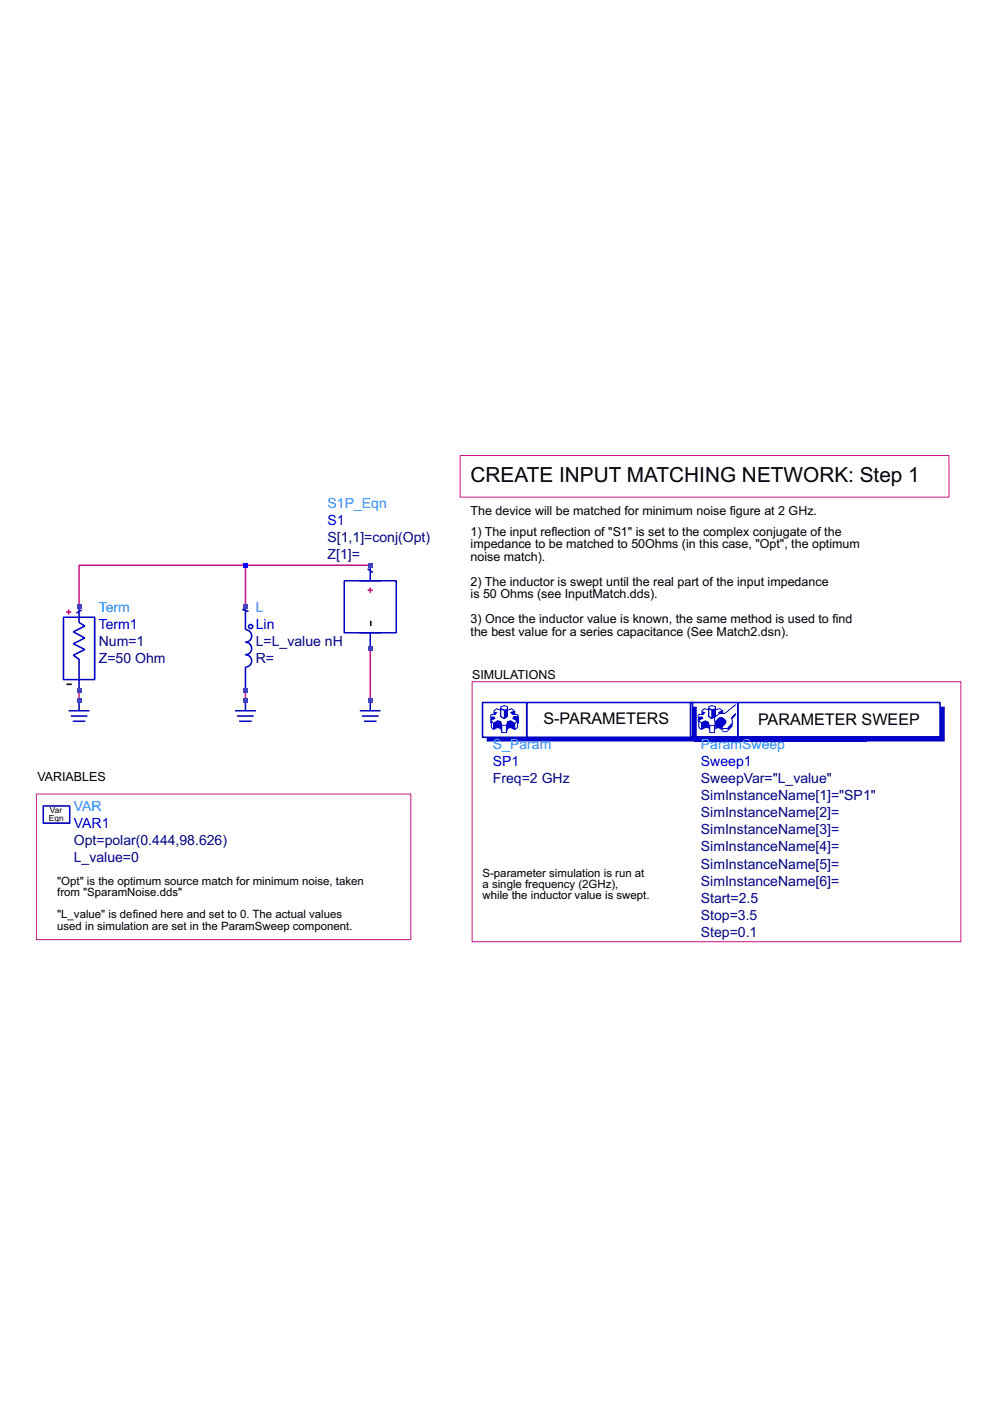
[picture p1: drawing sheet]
<svg xmlns="http://www.w3.org/2000/svg" width="210mm" height="297mm" viewBox="0 0 210 297" stroke-linecap="round" stroke-linejoin="round" font-family="sans-serif">
<path d="M52 119.8h-35.2v8.9M52 119.8v8.9M52 119.8h26.5M78.5 137.5v11M16.8 146.3v2.2M52 146.3v2.2" fill="none" stroke="#c71585" stroke-width=".33"/>
<path d="M97.6 96.6h103.6v8.8h-103.6zM100.1 144.5h103.6v55.2h-103.6zM7.7 168.3h79.4v30.9h-79.4z" fill="none" stroke="#c71585" stroke-width=".21"/>
<path d="M78.6 131.6v1.1M14.1 145.1h1.1" fill="none" stroke="#000" stroke-width=".33"/>
<g fill="none" stroke="#0000cd" stroke-width=".33">
<path d="M78.5 119.8v3.3M13.5 130.9h6.6v13.2h-6.6zM16.8 128.7v3.3l1.2 .7-2.4 1.3 2.4 1.3-2.4 1.2 2.4 1.2-2.4 1.2 1.2 .9v6.5M17.3 129.3l-1.1 .7M51.4 129.2l1.3 .5M52 128.7v4.8a1.32 1.32 0 0 1 1.4 1.3 1.32 1.32 0 0 1-1.4 1.4 1.32 1.32 0 0 1 1.4 1.3 1.32 1.32 0 0 1-1.4 1.3 1.32 1.32 0 0 1 1.4 1.3 1.32 1.32 0 0 1-1.4 1.3v4.9M73 123.1h11v11.1h-11zM77.9 120.6l1.1 .8M78.5 134.2v3.3M9.2 170.9h5.6v3.6h-5.6z"/>
<circle cx="53.1" cy="132.9" r=".44"/>
</g>
<path d="M76.3 134.2h4.4M76.3 123.1h4.4" fill="none" stroke="#0000cd" stroke-width=".21"/>
<path d="M14 129.8h1.1M14.6 129.2v1.1M77.9 125.1h1.1M78.5 124.6v1.1" fill="none" stroke="#ff4500" stroke-width=".33"/>
<path d="M9.3 174.5h5.5v-3.5h.1v3.6h-5.6z" fill="#0000cd"/>
<path d="M102.3 148.9h9.4v7.4h-9.4zM111.7 148.9h35.1v7.4h-35.1z" fill="none" stroke="#0000cd" stroke-width=".33"/>
<g fill="none" stroke="#0000cd" stroke-width=".21">
<path d="M104.6 153.4l.9-.6v1.4l-.9 .5zM104.6 153.4l-.4-.6v1.4l.4 .5M105.1 151.5h-.9l-.2 .4M105.5 152.8l.7 .2v1.5l-.7-.3M106.2 149.8l.7-.2 .7 .2v.5l-.7 .3-.7-.3zM106.2 150.3v1.6l.7 .5 .7-.5v-1.6M106.2 150.6l-.9-.3-.7 .5M106.2 153l.2 .8M106.2 154.5l.2 .8M106.4 153.8h1M106.4 155.3h1M106.4 153.8v1.5"/>
<path d="M107.4 153.8v1.5M107.6 150.6l.9-.3 .6 .5M107.6 153l-.2 .8M107.6 154.5l-.2 .8M108.3 152.8l.8 .6v1.3l-.8-.5zM108.3 152.8l-.7 .2v1.5l.7-.3M109.1 153.4l.6-.6v1.4l-.6 .5M109.1 151.5v-.7l-.8 .2 .4 .5h1l.2 .4M109.9 151.9v1.5h-.2M109.9 151.9h-1l-.2 .5 1 .4"/>
</g>
<g fill="#0000cd">
<path d="M104 151.9h.8l.3 .5-.9 .4v.6h-.2z"/>
<path d="M104.6 150.8l.9 .2-.4 .5h-.5z"/>
<path d="M105.5 152.8l.7 .2 .2 .8v1.5l-.2-.8-.7-.3z"/>
<path d="M108.3 151l.8-.2v.7h-.4z"/>
<path d="M108.9 151.9h1v1.5h-.2v-.6l-1-.4z"/>
<path d="M108.3 152.8l.8 .6v1.3l-.8-.5z"/>
<path d="M107.6 153l.7-.2v1.4l-.7 .3z"/>
<path d="M104.6 153.4l.9-.6v1.4l-.9 .5z"/>
</g>
<path d="M107.5 153v2.3" fill="none" stroke="#0000cd" stroke-width=".22"/>
<path d="M106.2 150.3l.7 .3v1.8l-.7-.5zM106.2 150.3l.7 .3" fill="none" stroke="#0000cd" stroke-width=".21"/>
<g fill="#0000cd">
<path d="M106.9 150.6l.7-.3v1.6l-.7 .5z"/>
<path d="M103.2 156.3h43.6v-6.5h.9v7.4h-44.5z"/>
</g>
<path d="M146.4 148.9h10v7.3h-10zM156.4 148.9h42.9v7.3h-42.9z" fill="none" stroke="#0000cd" stroke-width=".33"/>
<g fill="none" stroke="#0000cd" stroke-width=".21">
<path d="M148.7 153.2l.9-.4v1.4l-.9 .5zM148.7 153.2l-.5-.4v1.4l.5 .5M149.2 151.5h-1l-.3 .4M150.3 149.8l.6-.2 .8 .2v.5l-.8 .2-.6-.2zM150.3 150.5l-.9-.2-.7 .4M150.3 150.3v1.6l.6 .5 .8-.5v-1.6M150.5 153.8h1v1.5h-1zM151.7 150.5l.9-.2 .6 .4M152.4 153v1.2l.6 .5M152.4 154.2l-.7 .3M152.6 152.1v.7l-.9 1v-.8zM153 152.1l.9 .7"/>
<path d="M153.2 155.1h1M156 149.4l-2.3 1.9h-1.1l-1.1 .8v.7l.2 .2 .9-.9h.4l.9 .7v.4l-.9 1 .2 .3h1l1.1-1.3-.2-1.1 .9-.8"/>
</g>
<g fill="#0000cd">
<path d="M147.9 151.9h1l.3 .5-1 .4v.4h-.3z"/>
<path d="M148.7 150.7l.9 .3-.4 .5h-.5z"/>
<path d="M149.6 152.8l.7 .2 .2 .8v1.5l-.2-.8-.7-.3z"/>
<path d="M148.7 153.2l.9-.4v1.4l-.9 .5z"/>
</g>
<path d="M151.6 153v2.3" fill="none" stroke="#0000cd" stroke-width=".22"/>
<path d="M150.3 150.3l.6 .2v1.9l-.6-.5zM150.3 150.3l.6 .2" fill="none" stroke="#0000cd" stroke-width=".21"/>
<g fill="#0000cd">
<path d="M150.9 150.5l.8-.2v1.6l-.8 .5z"/>
<path d="M153 154.2l.2 .3v.6l-.2-.2z"/>
<path d="M155.3 153.2v.8l-1.1 1.1v-.6z"/>
<path d="M156 151.3v.4l-.9 .9v-.5z"/>
</g>
<path d="M152.4 151l.8-.3v.6h-.6z" fill="none" stroke="#0000cd" stroke-width=".21"/>
<g fill="#0000cd">
<path d="M152.4 151l.8-.3v.6h-.6z"/>
<path d="M152.4 152.8l.8 .7-.2 1.2-.6-.5-.7 .3v-1z"/>
<path d="M151.5 152.8l.2 .2v.8l-.2-.3z"/>
<path d="M152.6 152.1h.4l.9 .7v.4l-.9 1-1.3-.7v-.5z"/>
<path d="M183.8 156.2h15.5v-6.4h1v7.4h-16.5z"/>
<path d="M147.3 156.2h36.5v1h-36.5z"/>
</g>
<path d="M14.6 150.7h4.4M15 151.8h3.5M15.4 152.9h2.7M16.8 148.5v2.2M49.8 150.7h4.4M50.3 151.8h3.5M50.7 152.9h2.7M52 148.5v2.2M76.3 150.7h4.4M76.7 151.8h3.6M77.2 152.9h2.6M78.5 148.5v2.2" fill="none" stroke="#0000cd" stroke-width=".33"/>
<g fill="#4169e1">
<path d="M16.3 148.1h.9v.8h-.9z"/>
<path d="M16.3 145.9h.9v.8h-.9z"/>
<path d="M16.3 128.2h.9v.9h-.9z"/>
<path d="M51.6 148.1h.9v.8h-.9z"/>
<path d="M51.6 145.9h.9v.8h-.9z"/>
<path d="M51.6 128.2h.9v.9h-.9z"/>
</g>
<path d="M51.6 119.4h.9v.9h-.9z" fill="#00f"/>
<g fill="#4169e1">
<path d="M78.1 148.1h.8v.8h-.8z"/>
<path d="M78.1 137h.8v.9h-.8z"/>
<path d="M78.1 119.4h.8v.9h-.8z"/>
</g>
<text font-size="4.4" x="99.8" y="102.1">CREATE INPUT MATCHING NETWORK: Step 1</text>
<g font-size="3.4">
<text x="115.2" y="153.4">S-PARAMETERS</text>
<text x="160.7" y="153.6">PARAMETER SWEEP</text>
</g>
<g font-size="3" fill="#1e90ff">
<text x="69.5" y="107.7">S1P_Eqn</text>
<text x="21" y="129.7">Term</text>
<text x="54.2" y="129.7">L</text>
<text x="104.5" y="158.7">S_Param</text>
<text x="148.6" y="158.7">ParamSweep</text>
<text x="15.7" y="171.9">VAR</text>
</g>
<g font-size="3" fill="#00f">
<text x="69.5" y="111.3">S1</text>
<text x="21" y="133.3">Term1</text>
<text x="54.2" y="133.3">Lin</text>
<text x="104.5" y="162.3">SP1</text>
<text x="148.6" y="162.3">Sweep1</text>
<text x="15.7" y="175.6">VAR1</text>
</g>
<g font-size="3" fill="#000080">
<text x="69.5" y="118.6">Z[1]=</text>
<text x="69.5" y="114.9">S[1,1]=conj(Opt)</text>
<text x="21" y="137">Num=1</text>
<text x="54.2" y="137">L=L_value nH</text>
<text x="21" y="140.6">Z=50 Ohm</text>
<text x="54.2" y="140.6">R=</text>
<text x="104.5" y="166">Freq=2 GHz</text>
<text x="148.6" y="166">SweepVar=&quot;L_value&quot;</text>
<text x="148.6" y="173.3">SimInstanceName[2]=</text>
<text x="148.6" y="169.6">SimInstanceName[1]=&quot;SP1&quot;</text>
<text x="15.7" y="179.2">Opt=polar(0.444,98.626)</text>
<text x="148.6" y="176.9">SimInstanceName[3]=</text>
<text x="15.7" y="182.8">L_value=0</text>
<text x="148.6" y="184.2">SimInstanceName[5]=</text>
<text x="148.6" y="180.5">SimInstanceName[4]=</text>
<text x="148.6" y="191.4">Start=2.5</text>
<text x="148.6" y="187.8">SimInstanceName[6]=</text>
<text x="148.6" y="195.1">Stop=3.5</text>
<text x="148.6" y="198.7">Step=0.1</text>
</g>
<g font-size="2.6">
<text x="99.8" y="109.2">The device will be matched for minimum noise figure at 2 GHz.</text>
<text x="99.8" y="113.6">1) The input reflection of &quot;S1&quot; is set to the complex conjugate of the</text>
<text x="99.8" y="116.2">impedance to be matched to 50Ohms (in this case, &quot;Opt&quot;, the optimum</text>
<text x="99.8" y="118.9">noise match).</text>
<text x="99.8" y="124.2">2) The inductor is swept until the real part of the input impedance</text>
<text x="99.8" y="126.8">is 50 Ohms (see InputMatch.dds).</text>
<text x="99.8" y="132.1">3) Once the inductor value is known, the same method is used to find</text>
<text x="99.8" y="134.8">the best value for a series capacitance (See Match2.dsn).</text>
<text x="100.1" y="143.9">SIMULATIONS</text>
<text x="7.9" y="165.5">VARIABLES</text>
</g>
<g font-size="2.4">
<text x="102.3" y="185.8">S-parameter simulation is run at</text>
<text x="12.1" y="187.6">&quot;Opt&quot; is the optimum source match for minimum noise, taken</text>
<text x="12.1" y="190">from &quot;SparamNoise.dds&quot;</text>
<text x="102.3" y="188.3">a single frequency (2GHz),</text>
<text x="102.3" y="190.7">while the inductor value is swept.</text>
<text x="12.1" y="194.7">&quot;L_value&quot; is defined here and set to 0. The actual values</text>
<text x="12.1" y="197.1">used in simulation are set in the ParamSweep component.</text>
</g>
<g font-size="1.8">
<text x="10.4" y="174">Eqn</text>
<text x="10.6" y="172.3">Var</text>
</g>
</svg>
